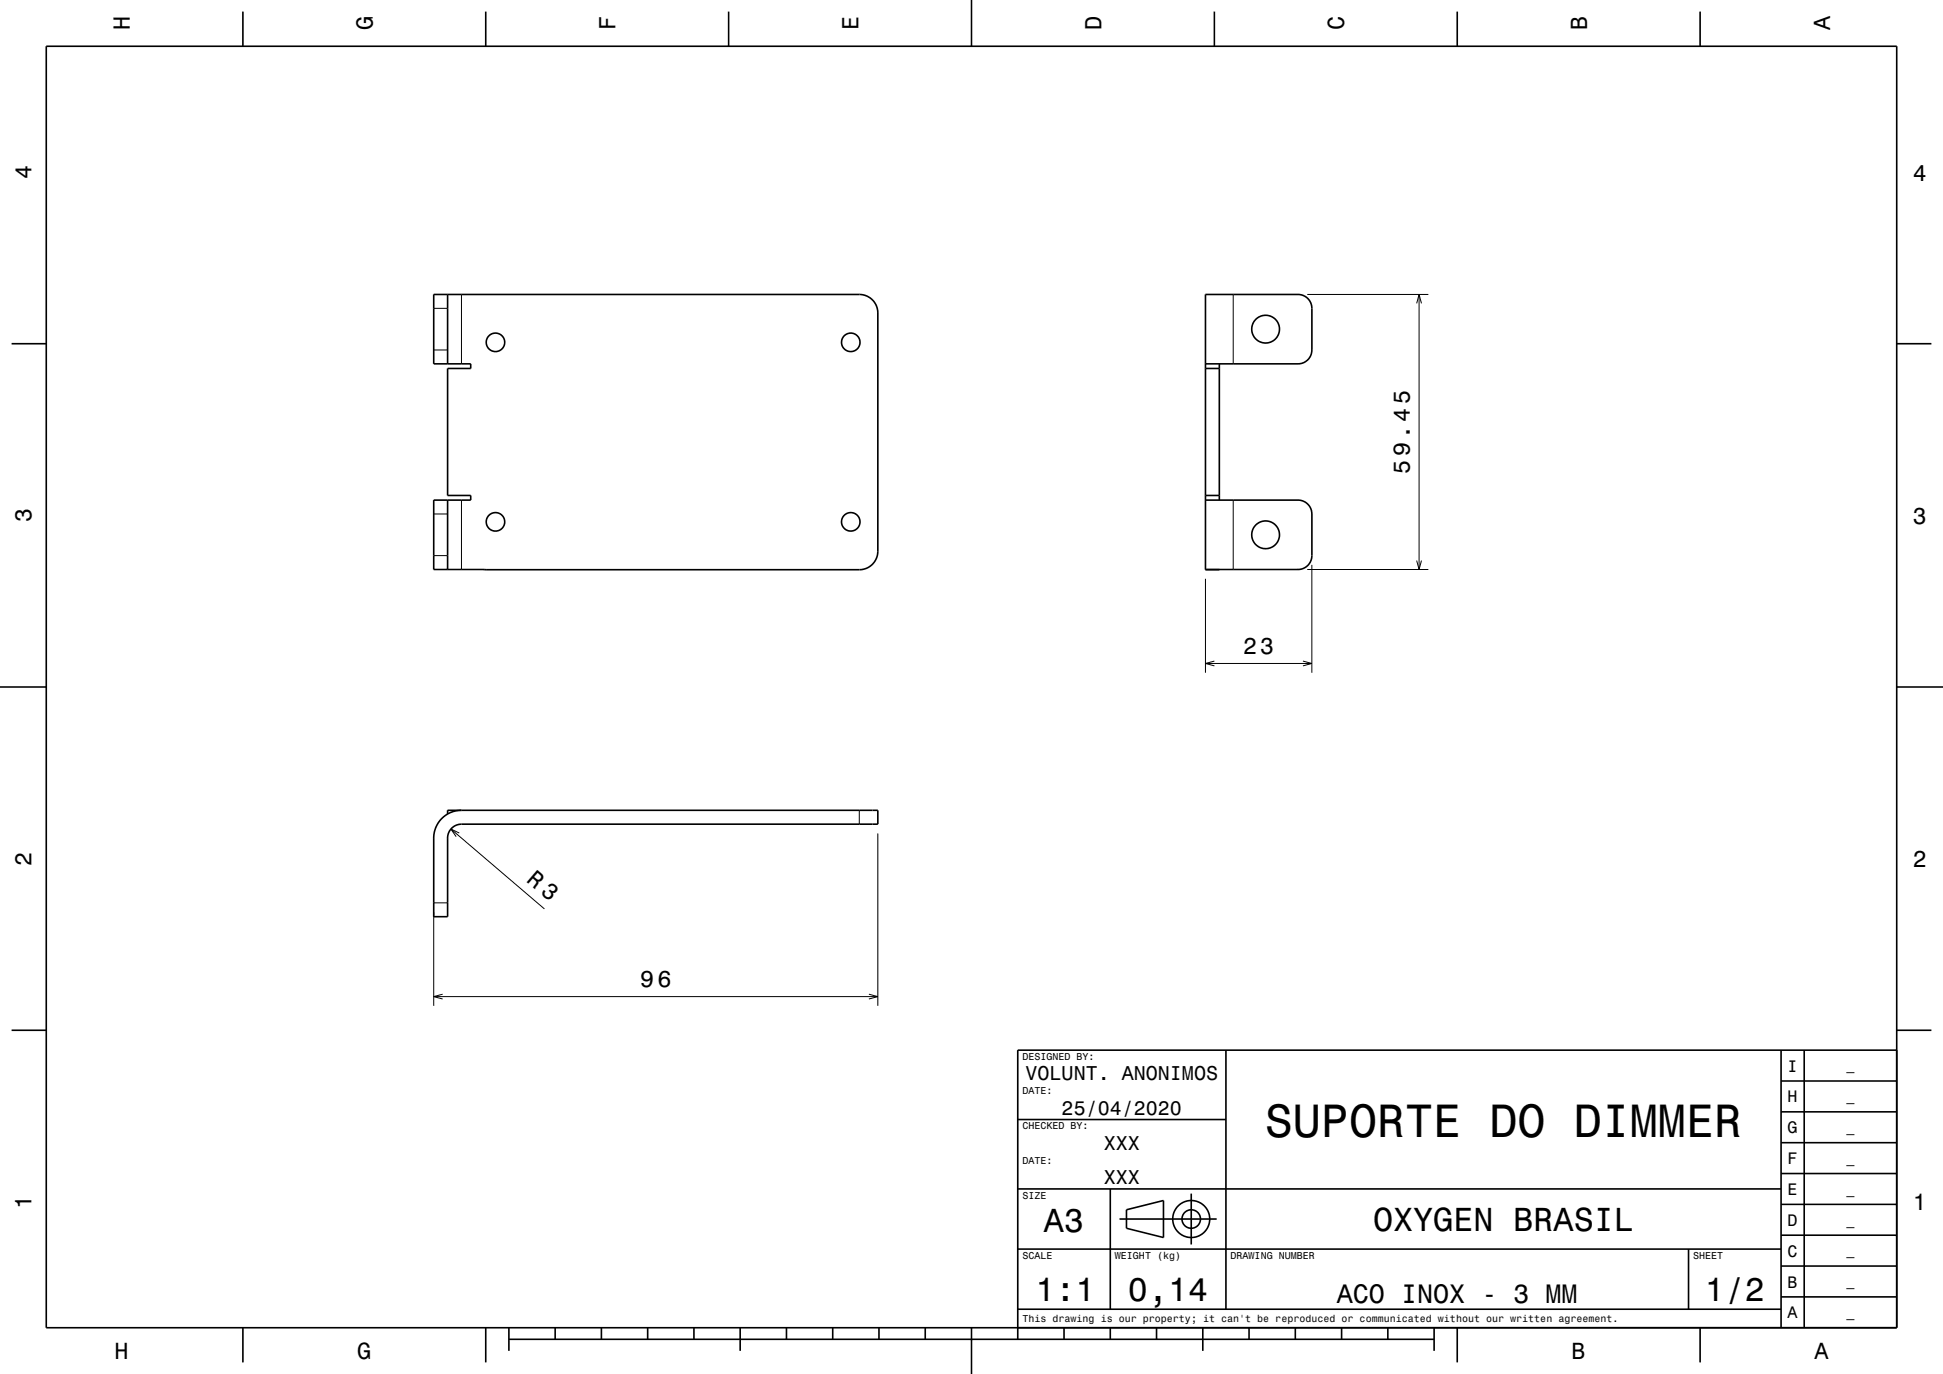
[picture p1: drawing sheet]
<svg xmlns="http://www.w3.org/2000/svg" width="420mm" height="297mm" viewBox="0 0 420 297" stroke-linecap="round" stroke-linejoin="round" font-family="sans-serif">
<g fill="none" stroke="#000" stroke-width=".22">
<path d="M93.8 66.7h3M93.8 75.6h3M99.8 63.6v15M266.6 63.6v15M282.6 63.6h26.2M306.2 65.6l.6-2 .5 2M306.8 63.6v59.5M93.8 111.1h3M99.8 108.1v15M266.6 108.1v15M93.8 120.1h3M260.6 125.1v20.3"/>
<path d="M282.6 123.1h26.2M283.6 122.1v23.3M306.2 121.2l.6 1.9 .5-1.9M260.6 143.4h23M262.5 142.9l-1.9 .5 1.9 .5M281.6 142.9l2 .5-2 .5M97.5 179.2l20.2 17.3M185.8 175.2v3M93.8 197.2v20.2M93.8 195.2h3M99.3 180.1l-1.8-.9 1.1 1.7M189.8 180.2v37.2"/>
<path d="M93.8 215.4h96M95.7 214.9l-1.9 .5 1.9 .5M187.8 214.9l2 .5-2 .5"/>
</g>
<g fill="none" stroke="#000" stroke-width=".35">
<path d="M10 10h400v277h-400zM52.5 2.5v7.5M105 2.5v7.5M157.5 2.5v7.5M210 0v10M262.5 2.5v7.5M315 2.5v7.5M367.5 2.5v7.5M2.5 74.3h7.5M93.8 63.6h92a4 4 0 0 1 4 4v51.5a4 4 0 0 1-4 4h-92v-15h8v-1h-5v-27.4h5v-1.1h-8zM96.8 63.6v15M260.6 78.6h20a3 3 0 0 0 3-3v-8.9a3 3 0 0 0-3-3.1h-20v59.5h3"/>
<path d="M260.6 79.7h3M263.6 78.6v29.5M410 74.3h7.5M96.8 108.1v15M260.6 108.1h20a3 3 0 0 1 3 3v9a3 3 0 0 1-3 3h-20M260.6 107.1h3M0 148.5h10M410 148.5h10M99.8 175.2a6 6 0 0 0-6 6v17h3v-17a3 3 0 0 1 3-3h90v-3h-93v.8M2.5 222.7h7.5M265 227v56M385 233.7h25"/>
<path d="M385 227v60M390 227v60M410 222.7h7.5M410 227h-190v62.5M220 257h165M220 242h45M240 257v26M257.5 258v11M385 253.7h25M385 247h25M385 240.3h25M220 270h165"/>
<path d="M242 263.5h21M243.5 261.5l8-2v8l-8-2zM365 270v13M385 273.7h25M385 267h25M385 260.3h25M52.5 287v7.5M105 287v7.5M110 289.5h200M110 287v5M120 287v2.5M130 287v2.5"/>
<path d="M140 287v2.5M150 287v2.5M160 287v5M170 287v2.5M180 287v2.5M190 287v2.5M200 287v2.5M210 287v10M220 283h165M230 287v2.5M240 287v2.5M250 287v2.5"/>
<path d="M260 287v5M270 287v2.5M280 287v2.5M290 287v2.5M300 287v2.5M310 287v5M315 287v7.5M367.5 287v7.5M385 280.3h25"/>
<circle cx="107.1" cy="74" r="2"/>
<circle cx="183.9" cy="74" r="2"/>
<circle cx="273.6" cy="71.1" r="3"/>
<circle cx="107.1" cy="112.8" r="2"/>
<circle cx="183.9" cy="112.8" r="2"/>
<circle cx="273.6" cy="115.6" r="3"/>
<circle cx="257.5" cy="263.5" r="2"/>
<circle cx="257.5" cy="263.5" r="4"/>
</g>
<text font-size="10.1" x="273.4" y="245.7">SUPORTE DO DIMMER</text>
<g font-size="7.2">
<text x="225.7" y="266.3">A3</text>
<text x="296.8" y="266.1">OXYGEN BRASIL</text>
<text x="223.8" y="281.3">1:1</text>
<text x="243.8" y="281.3">0,14</text>
<text x="368.5" y="281.3">1/2</text>
</g>
<text font-size="5.8" x="289" y="281.6">ACO INOX - 3 MM</text>
<g font-size="5">
<text x="28.1" y="6.5" transform="rotate(-90 28.1 6.5)">H</text>
<text x="80.6" y="6.5" transform="rotate(-90 80.6 6.5)">G</text>
<text x="133.1" y="6.5" transform="rotate(-90 133.1 6.5)">F</text>
<text x="185.6" y="6.5" transform="rotate(-90 185.6 6.5)">E</text>
<text x="238.1" y="6.5" transform="rotate(-90 238.1 6.5)">D</text>
<text x="290.6" y="6.5" transform="rotate(-90 290.6 6.5)">C</text>
<text x="343.1" y="6.5" transform="rotate(-90 343.1 6.5)">B</text>
<text x="395.6" y="6.5" transform="rotate(-90 395.6 6.5)">A</text>
<text x="6.8" y="38.7" transform="rotate(-90 6.8 38.7)">4</text>
<text x="413.5" y="39">4</text>
<text x="304.8" y="102.4" transform="rotate(-90 304.8 102.4)">59.45</text>
<text x="6.8" y="112.9" transform="rotate(-90 6.8 112.9)">3</text>
<text x="413.5" y="113.2">3</text>
<text x="268.7" y="141.4">23</text>
<text x="6.8" y="187.1" transform="rotate(-90 6.8 187.1)">2</text>
<text x="113.6" y="190.4" transform="rotate(41 113.6 190.4)">R 3</text>
<text x="413.5" y="187.4">2</text>
<text x="138.4" y="213.4">96</text>
<text x="6.8" y="261.3" transform="rotate(-90 6.8 261.3)">1</text>
<text x="413.5" y="261.6">1</text>
<text x="24.7" y="293.8">H</text>
<text x="77.2" y="293.8">G</text>
<text x="339.7" y="293.8">B</text>
<text x="392.2" y="293.8">A</text>
</g>
<g font-size="4.3">
<text x="221.7" y="233.5">VOLUNT. ANONIMOS</text>
<text x="229.5" y="241">25/04/2020</text>
<text x="238.6" y="248.5">XXX</text>
<text x="238.6" y="256">XXX</text>
</g>
<g font-size="3.6">
<text x="386.4" y="231.6">I</text>
<text x="386.4" y="238.3">H</text>
<text x="386.4" y="245">G</text>
<text x="386.4" y="251.6">F</text>
<text x="386.4" y="258.3">E</text>
<text x="386.4" y="265">D</text>
<text x="386.4" y="271.6">C</text>
<text x="386.4" y="278.3">B</text>
<text x="386.4" y="285">A</text>
</g>
<g font-size="2.9">
<text x="399.1" y="231.4">_</text>
<text x="399.1" y="238">_</text>
<text x="399.1" y="244.7">_</text>
<text x="399.1" y="251.4">_</text>
<text x="399.1" y="258">_</text>
<text x="399.1" y="264.7">_</text>
<text x="399.1" y="271.4">_</text>
<text x="399.1" y="278">_</text>
<text x="399.1" y="284.7">_</text>
</g>
<g font-size="2.2">
<text x="221" y="229.1">DESIGNED BY:</text>
<text x="221" y="236.6">DATE:</text>
<text x="221" y="244.1">CHECKED BY:</text>
<text x="221" y="251.6">DATE:</text>
<text x="221" y="259.1">SIZE</text>
<text x="221" y="272.1">SCALE</text>
<text x="241" y="272.1">WEIGHT (kg)</text>
<text x="266" y="272.1">DRAWING NUMBER</text>
<text x="366" y="272.1">SHEET</text>
<text x="221" y="285.8">This drawing is our property; it can't be reproduced or communicated without our written agreement.</text>
</g>
</svg>
